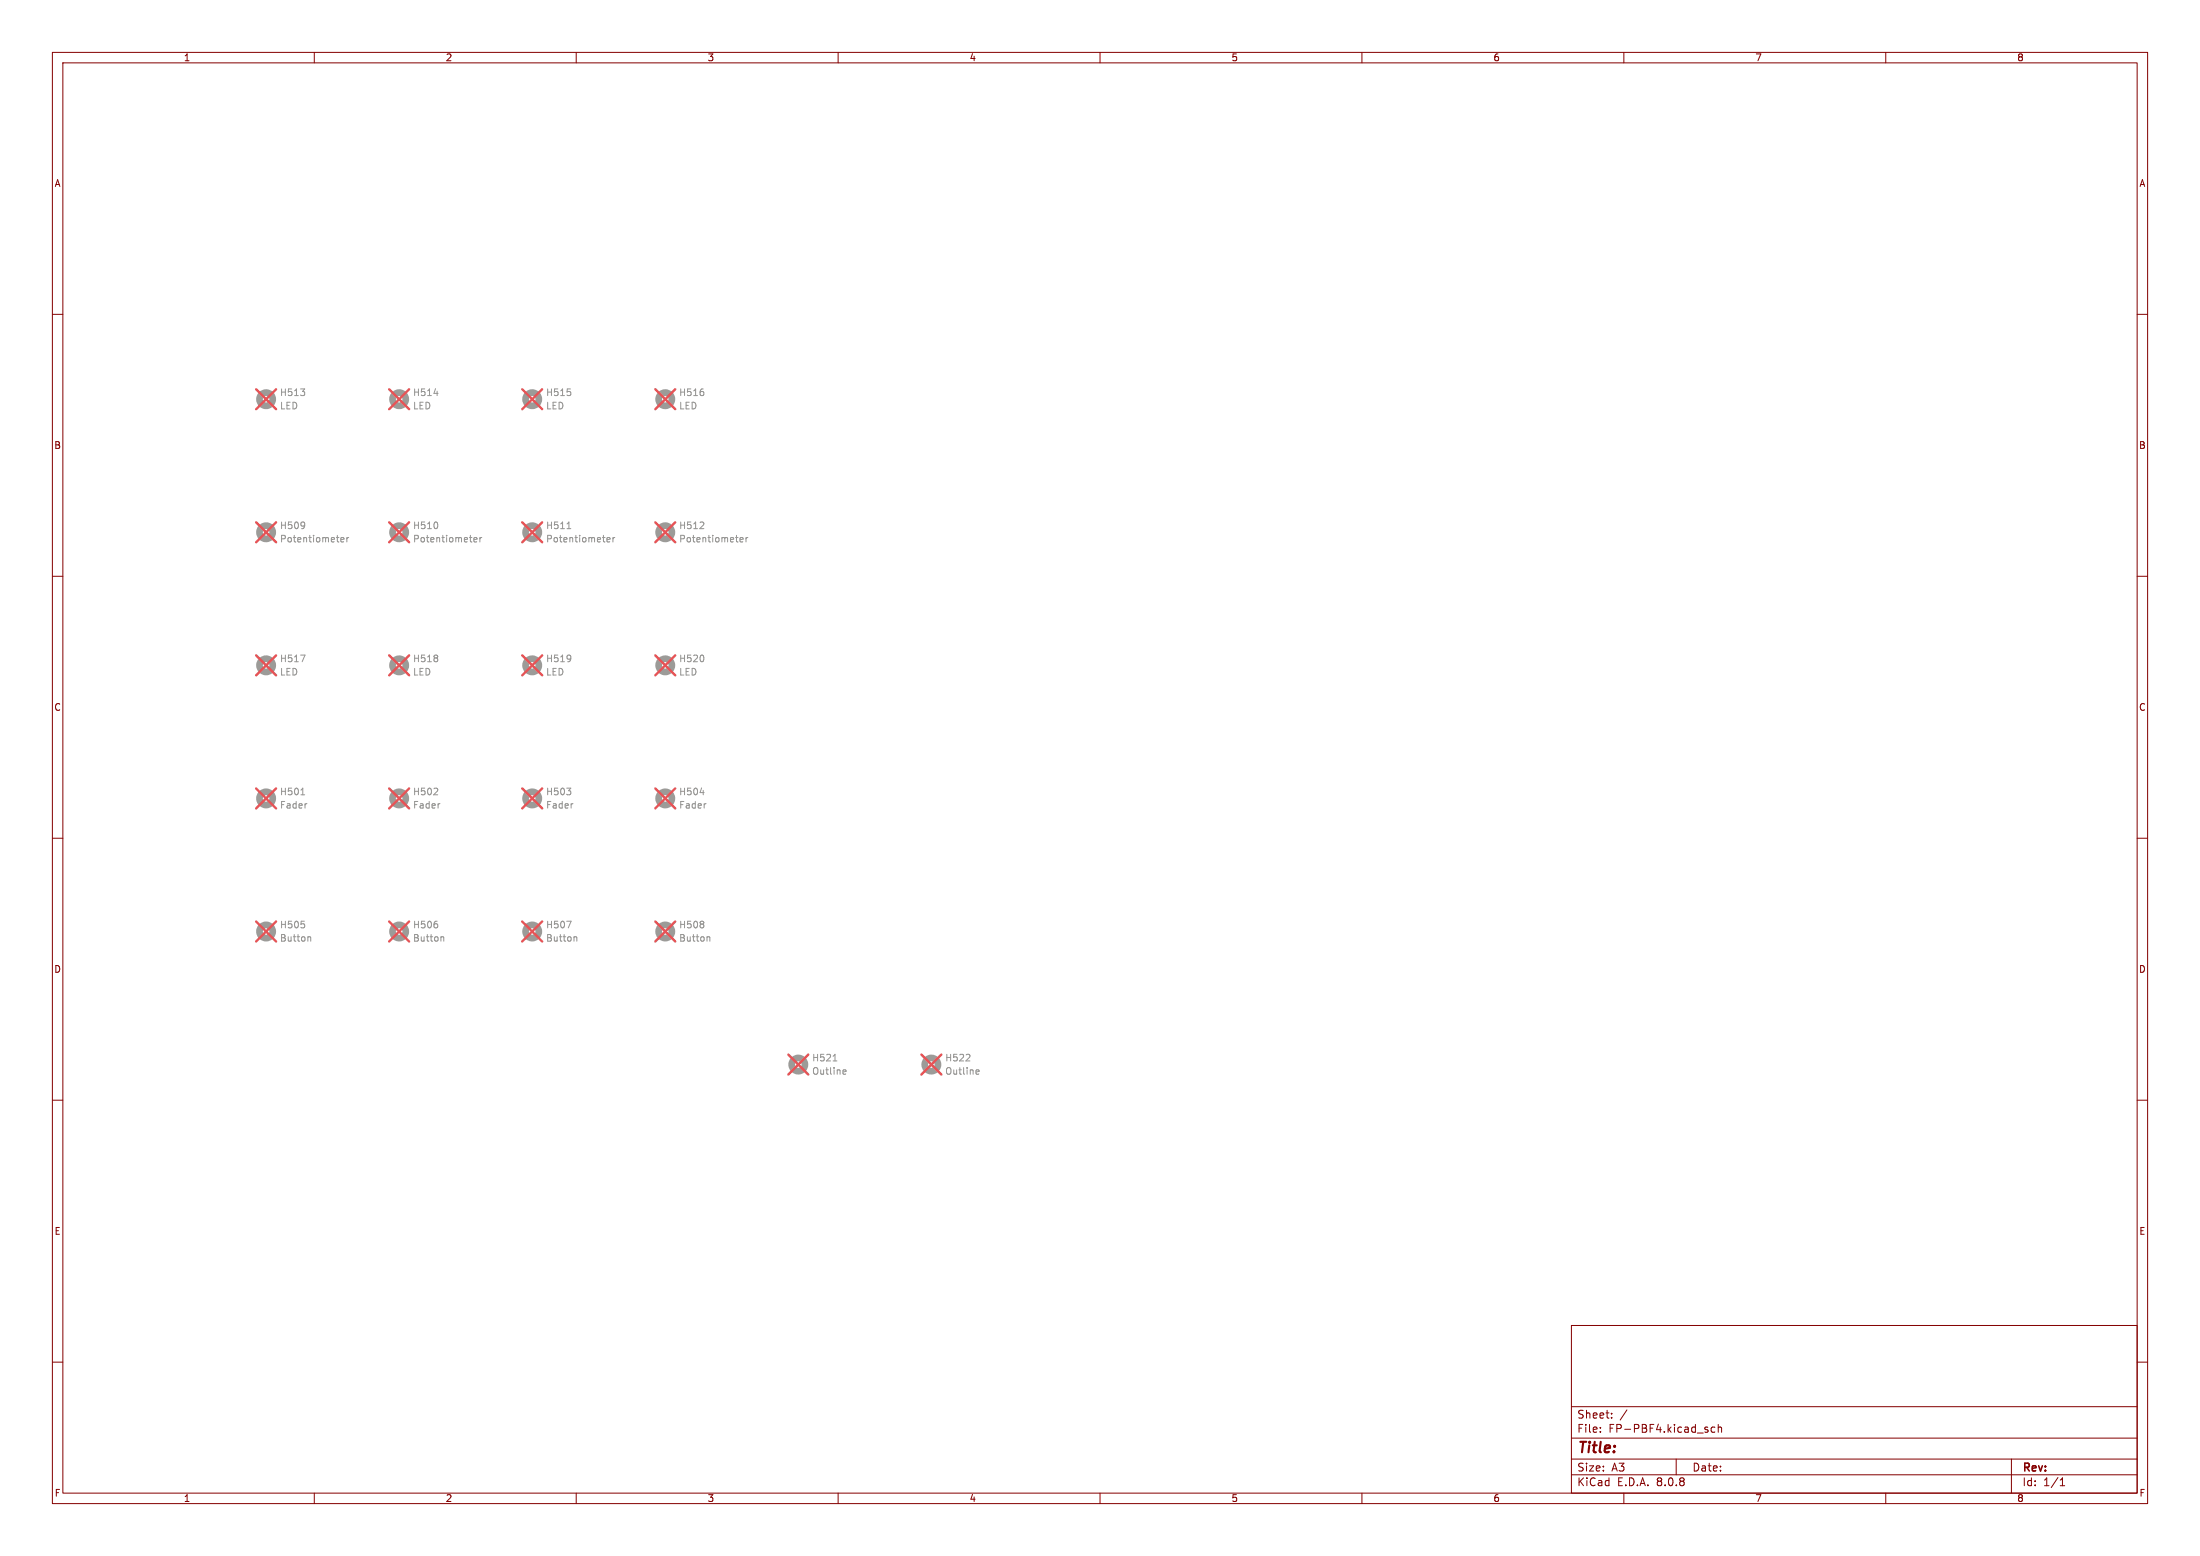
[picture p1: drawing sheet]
<svg xmlns="http://www.w3.org/2000/svg" width="420mm" height="297mm" viewBox="0 0 420 297" stroke-linecap="round" stroke-linejoin="round" font-family="sans-serif">
<g fill="none" stroke="#840000" stroke-width=".19">
<path d="M10 10h400v277h-400zM12 12h396v273h-396zM60 10v2M110 10v2M160 10v2M210 10v2M260 10v2M310 10v2M360 10v2M10 60h2M408 60h2M10 110h2"/>
<path d="M408 110h2M10 160h2M408 160h2M10 210h2M408 210h2M300 253h108v32h-108zM10 260h2M300 278.5h108M300 274.5h108M300 268.5h108M305.5 273.2v.2M305.5 272.5v.1"/>
<path d="M307.7 270.5v.2M307.7 269.8v.1M310.6 269.1l-1.3 1.9M320 278.5v3M327.4 272.5l-.5-.1-.2 .3 .1 .6h.6M328 272.5l.2-.1 .4 .1 .1 .9M328 271.9v1.5M384 278.5v6.5M408 260h2M60 285v2M110 285v2M160 285v2"/>
<path d="M210 285v2M260 285v2M300 281.5h108M310 285v2M360 285v2M393.3 283.6h.9M393.3 282.5l.4-.4v1.5"/>
</g>
<g fill="none" stroke="#9c9b98" stroke-width="1.3">
<circle cx="50.8" cy="76.2" r="1.27"/>
<circle cx="76.2" cy="76.2" r="1.27"/>
<circle cx="101.6" cy="76.2" r="1.27"/>
<circle cx="127" cy="76.2" r="1.27"/>
<circle cx="50.8" cy="101.6" r="1.27"/>
<circle cx="76.2" cy="101.6" r="1.27"/>
<circle cx="101.6" cy="101.6" r="1.27"/>
<circle cx="127" cy="101.6" r="1.27"/>
<circle cx="50.8" cy="127" r="1.27"/>
<circle cx="76.2" cy="127" r="1.27"/>
<circle cx="101.6" cy="127" r="1.27"/>
<circle cx="127" cy="127" r="1.27"/>
<circle cx="50.8" cy="152.4" r="1.27"/>
<circle cx="76.2" cy="152.4" r="1.27"/>
<circle cx="101.6" cy="152.4" r="1.27"/>
<circle cx="127" cy="152.4" r="1.27"/>
<circle cx="50.8" cy="177.8" r="1.27"/>
<circle cx="76.2" cy="177.8" r="1.27"/>
<circle cx="101.6" cy="177.8" r="1.27"/>
<circle cx="127" cy="177.8" r="1.27"/>
<circle cx="152.4" cy="203.2" r="1.27"/>
<circle cx="177.8" cy="203.2" r="1.27"/>
</g>
<g fill="none" stroke="#939391" stroke-width=".19">
<path d="M57.4 74.2h.8l-.5 .5M58.1 74.8v.6M82.8 75.1h.8M108.9 74.8v.6M134.3 74.8v.6M58.1 99.8v.8M83.5 99.9v.8M134.3 99.8v.4M58.2 100.2l-.1 .1M65.1 103l.6-.1-.1-.2-.4-.1-.1 .2v.6h.5M66.2 102.6v.8M66.6 102.6l-.4 .2"/>
<path d="M90.5 103l.6-.1-.1-.2-.4-.1-.1 .2v.6h.5M91.6 102.6v.8M92 102.6l-.4 .2M108.2 100.9h.8M115.9 103l.6-.1-.1-.2-.4-.1-.1 .2v.6h.5M117 102.6v.8M117.4 102.6l-.4 .2M133.6 100.9h.8M141.3 103l.6-.1-.1-.2-.4-.1-.1 .2v.6h.5M142.4 102.6v.8M142.8 102.6l-.4 .2M57.4 125h.8l-.5 1.3"/>
<path d="M83.5 125.2v.3M83.5 125.7v.5M108.9 125.2v.8M109 125.6l-.1 .1M134.3 125.3v.8M57.4 151.7h.8M58.5 153.4h.1M82.8 151.7h.8M83.5 150.6v.4M83.9 153.4h.1M108.2 150.4h.8l-.5 .5M108.9 151v.6"/>
<path d="M109.3 153.4h.1M133.6 151.3h.8M134.7 153.4h.1M58.1 176.4v.6M59 178.8l.3 .2v.6M83.5 176.4v.6M84.4 178.8l.3 .2v.6M108.2 175.8h.8l-.5 1.3M109.8 178.8l.3 .2v.6M134.3 176v.3M134.3 176.5v.5M135.2 178.8l.3 .2v.6"/>
<path d="M159 202.5h.8M161.1 204.2l.4 .1v.2l-.6 .1M161.5 205h-.4M184.4 202.5h.8M185.1 201.4v.4M186.5 204.2l.4 .1v.2l-.6 .1M186.9 205h-.4"/>
</g>
<g fill="none" stroke="#e75356" stroke-width=".46">
<path d="M48.9 74.3l3.8 3.8M52.7 74.3l-3.8 3.8M74.3 74.3l3.8 3.8M78.1 74.3l-3.8 3.8M99.7 74.3l3.8 3.8M103.5 74.3l-3.8 3.8M125.1 74.3l3.8 3.8M128.9 74.3l-3.8 3.8M48.9 99.7l3.8 3.8M52.7 99.7l-3.8 3.8M74.3 99.7l3.8 3.8M78.1 99.7l-3.8 3.8"/>
<path d="M99.7 99.7l3.8 3.8M103.5 99.7l-3.8 3.8M125.1 99.7l3.8 3.8M128.9 99.7l-3.8 3.8M48.9 125.1l3.8 3.8M52.7 125.1l-3.8 3.8M74.3 125.1l3.8 3.8M78.1 125.1l-3.8 3.8M99.7 125.1l3.8 3.8M103.5 125.1l-3.8 3.8M125.1 125.1l3.8 3.8M128.9 125.1l-3.8 3.8"/>
<path d="M48.9 150.5l3.8 3.8M52.7 150.5l-3.8 3.8M74.3 150.5l3.8 3.8M78.1 150.5l-3.8 3.8M99.7 150.5l3.8 3.8M103.5 150.5l-3.8 3.8M125.1 150.5l3.8 3.8M128.9 150.5l-3.8 3.8M48.9 175.9l3.8 3.8M52.7 175.9l-3.8 3.8M74.3 175.9l3.8 3.8M78.1 175.9l-3.8 3.8"/>
<path d="M99.7 175.9l3.8 3.8M103.5 175.9l-3.8 3.8M125.1 175.9l3.8 3.8M128.9 175.9l-3.8 3.8M150.5 201.3l3.8 3.8M154.3 201.3l-3.8 3.8M175.9 201.3l3.8 3.8M179.7 201.3l-3.8 3.8"/>
</g>
<text font-size="2.8" fill="#840000" x="301" y="277.9">Title:</text>
<g font-size="2.1" fill="#840000">
<text x="301" y="273.7">File:</text>
<text x="301" y="271">Sheet:</text>
<text x="307.1" y="273.7">FP-PBF4.kicad_sch</text>
<text x="301" y="281.1">Size:</text>
<text x="307.6" y="281.1">A3</text>
<text x="323" y="281.1">Date:</text>
<text x="386" y="281.3">Rev:</text>
<text x="301" y="283.9">KiCad</text>
<text x="308.7" y="283.9">E.D.A.</text>
<text x="316.3" y="283.9">8.0.8</text>
<text x="386" y="283.9">Id:</text>
<text x="390.1" y="283.9">1/1</text>
</g>
<g font-size="1.8" fill="#840000">
<text x="35" y="11.9">1</text>
<text x="85" y="11.9">2</text>
<text x="135" y="11.9">3</text>
<text x="185" y="11.9">4</text>
<text x="235" y="11.9">5</text>
<text x="285" y="11.9">6</text>
<text x="335" y="11.9">7</text>
<text x="385" y="11.9">8</text>
<text x="10.3" y="35.9">A</text>
<text x="408.3" y="35.9">A</text>
<text x="10.3" y="85.9">B</text>
<text x="408.2" y="85.9">B</text>
<text x="10.3" y="135.9">C</text>
<text x="408.2" y="135.9">C</text>
<text x="10.3" y="185.9">D</text>
<text x="408.2" y="185.9">D</text>
<text x="10.3" y="235.9">E</text>
<text x="408.3" y="235.9">E</text>
<text x="10.3" y="285.9">F</text>
<text x="35" y="286.9">1</text>
<text x="85" y="286.9">2</text>
<text x="135" y="286.9">3</text>
<text x="185" y="286.9">4</text>
<text x="235" y="286.9">5</text>
<text x="285" y="286.9">6</text>
<text x="335" y="286.9">7</text>
<text x="385" y="286.9">8</text>
<text x="408.3" y="285.9">F</text>
</g>
<g font-size="1.8" fill="#939391">
<text x="53.3" y="75.8">H513</text>
<text x="78.7" y="75.8">H514</text>
<text x="104.1" y="75.8">H515</text>
<text x="129.5" y="75.8">H516</text>
<text x="53.3" y="78.3">LED</text>
<text x="78.7" y="78.3">LED</text>
<text x="104.1" y="78.3">LED</text>
<text x="129.5" y="78.3">LED</text>
<text x="53.3" y="101.2">H509</text>
<text x="78.7" y="101.2">H510</text>
<text x="104.1" y="101.2">H511</text>
<text x="129.5" y="101.2">H512</text>
<text x="53.3" y="103.7">Potentiometer</text>
<text x="78.7" y="103.7">Potentiometer</text>
<text x="104.1" y="103.7">Potentiometer</text>
<text x="129.5" y="103.7">Potentiometer</text>
<text x="53.3" y="129.1">LED</text>
<text x="53.3" y="126.6">H517</text>
<text x="78.7" y="129.1">LED</text>
<text x="78.7" y="126.6">H518</text>
<text x="104.1" y="129.1">LED</text>
<text x="104.1" y="126.6">H519</text>
<text x="129.5" y="129.1">LED</text>
<text x="129.5" y="126.6">H520</text>
<text x="53.3" y="152">H501</text>
<text x="53.3" y="154.5">Fader</text>
<text x="78.7" y="152">H502</text>
<text x="78.7" y="154.5">Fader</text>
<text x="104.1" y="152">H503</text>
<text x="104.1" y="154.5">Fader</text>
<text x="129.5" y="152">H504</text>
<text x="129.5" y="154.5">Fader</text>
<text x="53.3" y="177.4">H505</text>
<text x="53.3" y="179.9">Button</text>
<text x="78.7" y="177.4">H506</text>
<text x="78.7" y="179.9">Button</text>
<text x="104.1" y="177.4">H507</text>
<text x="104.1" y="179.9">Button</text>
<text x="129.5" y="177.4">H508</text>
<text x="129.5" y="179.9">Button</text>
<text x="154.9" y="202.8">H521</text>
<text x="180.3" y="202.8">H522</text>
<text x="154.9" y="205.3">Outline</text>
<text x="180.3" y="205.3">Outline</text>
</g>
</svg>
